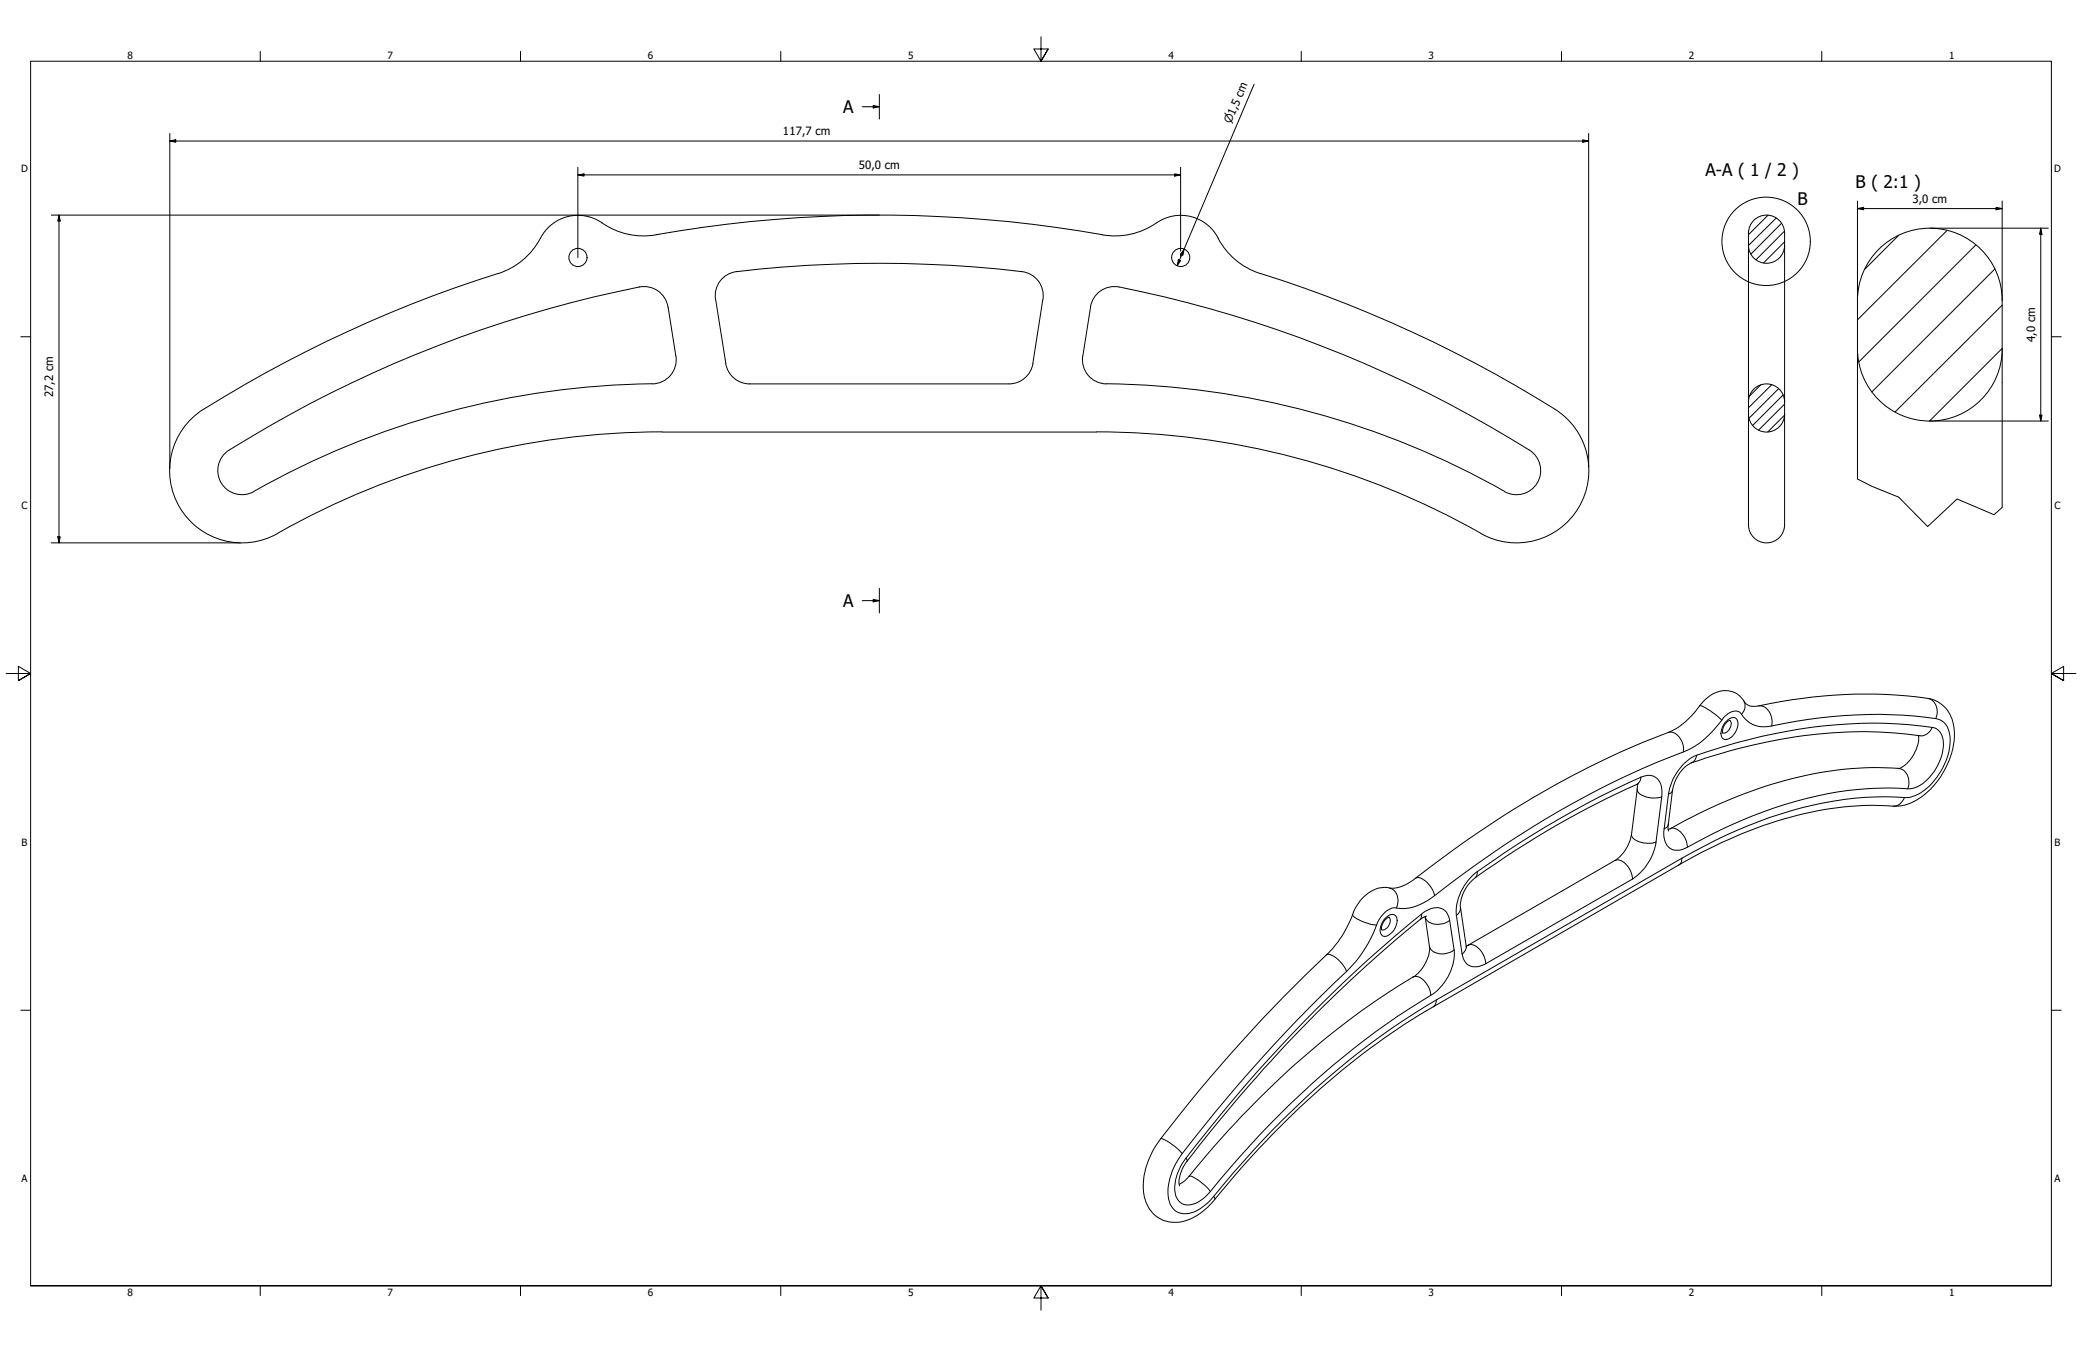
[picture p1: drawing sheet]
<svg xmlns="http://www.w3.org/2000/svg" width="864mm" height="559mm" viewBox="0 0 864 559" stroke-linecap="round" stroke-linejoin="round" font-family="sans-serif">
<!-- layer: Hatch (ISO) -->
<g fill="none" stroke="#000" stroke-width=".41">
<path d="M733.4 89.2l-8.1 8.2M736.8 90.4l-11.5 11.5M739 92.6l-12.7 12.8M740.2 95.9l-11.8 11.9M787.5 97.7l-14 14M807.6 95.6l-37.1 37.1M740.2 100.3l-8.7 8.8M819.6 101.6l-48.5 48.5M827.4 111.6l-50.9 51M830.5 126.6l-44.5 44.3M730.3 159.7l-4.5 4.6M734.9 159.6l-9.6 9.6"/>
<path d="M830.5 144.5l-30.1 30.2M737.8 161.2l-12.3 12.3M739.6 163.8l-12.6 12.6M740.2 172.2l-6.9 7M740.2 167.6l-10.7 10.8"/>
</g>
<!-- layer: Visible (ANSI) -->
<g fill="none" stroke="#000" stroke-width=".41">
<path d="M457.2 97.4a30.7 30.7 0 0 0 23.6-5.6 17.6 17.6 0 0 1 25.2 8.3 30 30 0 0 0 16.8 13.4M457.3 97.4a533.9 533.9 0 0 0-188.3 .4 32 32 0 0 1-21.4-6.6 17.7 17.7 0 0 0-24.2 8.9 30 30 0 0 1-16.8 13.4M206.6 113.5a534.7 534.7 0 0 0-122.1 56.3M265.2 119.1a10 10 0 0 1 11.9 8.2l3.2 20.4M265.3 119a508.8 508.8 0 0 0-171.3 68.4 10 10 0 0 0-1.9 13.5 10 10 0 0 0 13.2 3M305.5 112.7a10 10 0 0 0-8.7 11.5M305.6 112.7a492.7 492.7 0 0 1 120 .3 10 10 0 0 1 7 11.2M464.2 119.1a10 10 0 0 0-11.9 8.2l-3.1 20.4a10 10 0 0 0 9.7 11.6M464.2 119a507.4 507.4 0 0 1 171.2 68.4 10 10 0 0 1 1.9 13.5 10 10 0 0 1-13.2 3M522.8 113.5a527.3 527.3 0 0 1 124 57.5 30 30 0 0 1 7.4 40.5 30 30 0 0 1-40 9.8M296.8 124.2l4.2 26.6a10 10 0 0 0 9.9 8.5h107.6a10 10 0 0 0 10-8.5M432.6 124.2l-4.2 26.6"/>
<path d="M270.5 159.2a343.1 343.1 0 0 0-165.2 44.6M280.4 147.7a10 10 0 0 1-9.8 11.6M458.9 159.2a343.1 343.1 0 0 1 165.2 44.7M84.4 169.8a30 30 0 0 0-9.8 40.8 30 30 0 0 0 40.6 10.7M274.6 179.2a323.1 323.1 0 0 0-159.4 42M274.7 179.2h180.1a323.1 323.1 0 0 1 159.4 42M717.5 298.9a4.9 4.9 0 0 0-2.9 5.2M795.8 305.1a14.4 14.4 0 0 1-8.2 13.7 152.4 152.4 0 0 0-70.4 13 266.3 266.3 0 0 0-25.2 12.4M796.4 305.2a196.2 196.2 0 0 0-85.5 8.2l-9.4 3.1a15.4 15.4 0 0 0-7.7 11.2l-1.9 15 .2 2.1M679.1 325.4v2l-2.4 18.7a16.2 16.2 0 0 1-6.8 10.9l-61.7 35.5M679.7 325.2a358.3 358.3 0 0 0-69 40 15.1 15.1 0 0 0-4.9 11.2l2.5 16.7M565.6 372.1a12.6 12.6 0 0 1 12.1-3.6h.5a18 18 0 0 0 9-4.2 405.8 405.8 0 0 1 107.1-61.5 35.8 35.8 0 0 0 11.5-11 11.9 11.9 0 0 1 12.7-4.9 12.8 12.8 0 0 1 5.8 5.1 5.7 5.7 0 0 0 5.1 .9 190.9 190.9 0 0 1 72.1-2.7 14.3 14.3 0 0 1 9.2 14.6 33.7 33.7 0 0 1-18 28.3 18.2 18.2 0 0 1-10 1.2 144.1 144.1 0 0 0-65.7 14l-11.8 5.6-5.9 3.2-104.8 60.6a327.6 327.6 0 0 0-82.8 70.5 115.9 115.9 0 0 1-11.3 13.1 17.8 17.8 0 0 1-17.8 5 15.2 15.2 0 0 1-8.3-16.1 33.7 33.7 0 0 1 7.1-17.8 666.9 666.9 0 0 1 71.3-78.8l.8-1a50.1 50.1 0 0 0 8.5-15.6l2-3z"/>
<path d="M576.2 380.5a5.2 5.2 0 0 0-3.1 5.2M591.1 380.2l1.8 12.4a15.1 15.1 0 0 1-6.8 12.7 356.7 356.7 0 0 0-92.9 82.7l-1.7 1.8-2.4 1.5M591.7 380.1l-1.2 .4a575.6 575.6 0 0 0-99.7 103.6 10.6 10.6 0 0 0-1.5 7.8"/>
<circle cx="239.7" cy="106.8" r="3.8"/>
<circle cx="489.8" cy="106.8" r="3.8"/>
</g>
<!-- layer: Visible Narrow (ANSI) -->
<g fill="none" stroke="#000" stroke-width=".41">
<path d="M705 292.8a17.9 17.9 0 0 1 7.6 4.5l1.6 1.5M715.6 299.7a3.6 3.6 0 0 1 4.5-1.7 5.4 5.4 0 0 1-.9 6.7 3.5 3.5 0 0 1-4.5 1.7 5.4 5.4 0 0 1 .9-6.7zM717.5 298.9a3.6 3.6 0 0 1-1.7 5.1h-1.2M723.3 290.7a4.7 4.7 0 0 1-.9 5.6M729.4 292.9a5.5 5.5 0 0 1 5.6 5.6l-.1 2.7M799.6 289.7a5.9 5.9 0 0 1 3.4 8.4M692 303.9a5.4 5.4 0 0 1 5.9 4.4l.4 3.6M698.3 311.9a39.8 39.8 0 0 0 17.1-14.7 5.3 5.3 0 0 1 6.1-1.8 13.3 13.3 0 0 0 7.9 5.9l1.3 .2a29.2 29.2 0 0 0 9.3-1.4 185.8 185.8 0 0 1 64-1.7 7.1 7.1 0 0 1 4.7 6.4 26.7 26.7 0 0 1-14.3 25.2 8.2 8.2 0 0 1-4.5 .9 144.1 144.1 0 0 0-64.8 11.7l-13.6 6.1-13.8 7.3M698.3 311.9a390.4 390.4 0 0 0-103.2 59.6 20.5 20.5 0 0 1-15.9 5.2 7.6 7.6 0 0 0-6.9 4.3l-.5 .8a54.9 54.9 0 0 1-13.3 21.2 608 608 0 0 0-70 78.3 22 22 0 0 0-3.1 18.3 7.1 7.1 0 0 0 10 3.2l2.4-1.3 3.5-2.8a376.4 376.4 0 0 1 76-72.1l18.4-11.7M703.8 313.3l-.8 2.1-1.5 1.1M787.6 318.8a6 6 0 0 1 3.7 8.4M801.5 301.8a6.4 6.4 0 0 1 4.6 7.7 21 21 0 0 1-11.8 17.3 13.3 13.3 0 0 1-7 .2 155.6 155.6 0 0 0-69.2 15.2l-13.6 6.8a27.5 27.5 0 0 1-7.5 3.6 5.5 5.5 0 0 1-6.8-5.3l.1-3.5"/>
<path d="M801.5 301.8a201.1 201.1 0 0 0-86.8 8l-5.4 1.7a23.1 23.1 0 0 0-8.5 3.4 22.9 22.9 0 0 0-8.7 14.5M801.5 301.8a5 5 0 0 1-5.1 3.4M679.1 327.4v.4a5.5 5.5 0 0 0 4.9 3.1l2.8 .1 2.5-.4M680.6 322.4a5.8 5.8 0 0 1 6.2 .2 5.8 5.8 0 0 1 2.6 5.7l-.1 2.3M680.6 322.4l-.6 2-1.1 1.1M680.6 322.4a396.1 396.1 0 0 0-67.9 39.2M689.3 330.6l-2.4 18.7M692.1 329.4l-1.8 14.4M693.8 327.7l-.7 1.2-1 .5M789.9 330.9a4.9 4.9 0 0 1-4.7 3.5M669.9 357a5.5 5.5 0 0 1 6 3.4l1 2.6 .3 1.7M676.7 346.1a4.2 4.2 0 0 0 3.9 3.3l3.8 .4 2.5-.5"/>
<path d="M686.9 349.3a23 23 0 0 1-9.7 15.4M692 342.1l-.4 .8-1.3 .9M692.7 343.8a4.7 4.7 0 0 1 5.5 2.7l1.3 2.5 .4 2.5M697.7 356a2.87 2.87 0 0 1-1.3 2.8M697.7 356l-102 58.9M561.1 379.3a4.8 4.8 0 0 0 3.4 2.7 18.3 18.3 0 0 0 6.5 1.8M576.3 368.4a5.7 5.7 0 0 1 2.9 8.3M587.2 364.3l.4-.1a6.4 6.4 0 0 1 5.7 3.4l1 1.6 .8 2.3M589.6 379.2l-.1 1.5-.4 .7M604.1 379.7l2.4 16M605.8 376.4l-.3 1.8-1.4 1.5M612.7 361.6a21.3 21.3 0 0 0-8.6 18.1"/>
<path d="M612.7 361.6l-.1 1.8-.6 .7M677.2 364.7l-60.9 35.1M550.2 396.2a4.2 4.2 0 0 1 4.3 1.4 14.2 14.2 0 0 1 4 5.4M574.8 380.7a2.62 2.62 0 0 1 4.5-.1 6.6 6.6 0 0 1-5.1 7.9 2.82 2.82 0 0 1-1.5-4.1l1-2.3zM576.2 380.5a3.6 3.6 0 0 1-3.1 5.2M591.1 380.3a5.8 5.8 0 0 0 7.7 2.8l2.5-1.3M592.9 392.6a5.7 5.7 0 0 0 7.8 2.7l2.5-1.2M601.3 381.8a5.6 5.6 0 0 0-8.7-4.4l-1 .5a582 582 0 0 0-101.4 105 17 17 0 0 0-2.3 13.8 5.5 5.5 0 0 0 8.1 2.5l4.1-2.9a505.4 505.4 0 0 1 35.2-38.4 330.7 330.7 0 0 1 60.2-46.3 21.9 21.9 0 0 0 7.7-17.5M601.3 381.8l1.9 12.3M606.5 395.7a5.7 5.7 0 0 0 8.8 4.6l1-.5M608.2 392.4l-.4 1.8-1.3 1.5M609 392.1a5.4 5.4 0 0 1 6 3.5l.8 1.7 .5 2.5"/>
<path d="M586.1 405.3a5.4 5.4 0 0 1 6.1 3.5l.8 1.7 .4 2.4M595.7 414.9l-.2 1.4-1 1.4M481.4 472.4a10.1 10.1 0 0 1 5.4 2.8l3.6 3.3M491.9 480.5l.5 1.2M493.2 488l.2-.1a13.4 13.4 0 0 1 6.6 4.1l2.1 2.3M503.4 496.3l.5 1.3"/>
</g>
<!-- layer: Visible (ISO) -->
<g fill="none" stroke="#000" stroke-width=".41">
<path d="M725.3 96.7a7.5 7.5 0 0 1 7.4-7.5 7.5 7.5 0 0 1 7.5 7.5M725.3 96.7v70M740.2 96.7v70M725.3 101.7a7.5 7.5 0 0 0 7.4 7.5 7.5 7.5 0 0 0 7.5-7.5M770.5 124.7v74M770.5 124.7a30 30 0 0 1 30-30 30 30 0 0 1 30 30M830.5 124.7v85.8M770.5 144.7a30 30 0 0 0 30 30 30 30 0 0 0 30-30M725.3 166.8a7.5 7.5 0 0 1 7.4-7.5 7.5 7.5 0 0 1 7.5 7.5M725.3 171.7a7.5 7.5 0 0 0 7.4 7.5 7.5 7.5 0 0 0 7.5-7.5M725.3 171.7v46M725.3 166.7v5"/>
<path d="M740.2 171.7v46M740.2 166.7v5M725.3 217.7a7.5 7.5 0 0 0 7.4 7.5 7.5 7.5 0 0 0 7.5-7.5"/>
</g>
<!-- layer: Break Line (ISO) -->
<path d="M770.5 198.7l6 3.1 11.1 4.4 12 12.2 12.2-11.4 15.3 6.5 3.4-3" fill="none" stroke="#000" stroke-width=".41"/>
<!-- layer: Section Line (ISO) -->
<path d="M364.7 39.2v10.2M357.6 44.3h7.1M362.2 43.8l2.5 .5-2.5 .5zM357.6 249.2h7.1M362.2 248.7l2.5 .5-2.5 .5zM364.7 244.1v10.2" fill="none" stroke="#000" stroke-width=".41"/>
<path d="M362.2 43.8l2.5 .5-2.5 .5zM362.2 248.7l2.5 .5-2.5 .5z" fill="#000"/>
<!-- layer: Detail Boundary (ISO) -->
<circle cx="732.6" cy="100.1" r="18.3" fill="none" stroke="#000" stroke-width=".41"/>
<!-- layer: Border (ANSI) -->
<g fill="none" stroke="#000" stroke-width=".41">
<path d="M431.8 15.2v10.2l-3-5.1h6l-3 5.1 3-5.1M107.9 21.3v4.1M215.9 21.3v4.1M323.8 21.3v4.1M539.8 21.3v4.1M647.7 21.3v4.1M755.6 21.3v4.1M8.6 139.7h4.1M850.9 139.7h4.1M2.5 279.4h10.2l-5.1-3v6l5.1-3-5.1 3M861.1 279.4h-10.2l5.1-3v6l-5.1-3 5.1 3M8.6 419.1h4.1"/>
<path d="M850.9 419.1h4.1M12.7 533.4v-508h838.2v508h-838.2h838.2M107.9 533.4v4.1M215.9 533.4v4.1M323.8 533.4v4.1M434.8 538.5l-3-5.1 3 5.1h-6l3-5.1v10.2M539.8 533.4v4.1M647.7 533.4v4.1M755.6 533.4v4.1"/>
</g>
<!-- layer: Dimension (ISO) -->
<g fill="none" stroke="#000" stroke-width=".41">
<path d="M520.2 35l-31.9 75.2M70.4 58.5l2.5-.5v1zM70.4 58.5h588.6M70.4 55.4v139.1M656.5 58l2.5 .5-2.5 .5zM659 55.4v138.2M239.7 72.6l2.5-.5v1zM239.7 72.6h250M239.7 69.4v37.4M487.3 72.1l2.4 .5-2.4 .5zM489.7 69.4v34.8M21.3 89.2h343.4"/>
<path d="M24.5 89.2l.5 2.5h-1zM24.5 89.2v136M770.5 86.5l2.5-.5v1zM770.5 86.5h60M770.5 83.4v41.3M800.5 94.7h49.1M828 86l2.5 .5-2.5 .5zM830.5 83.4v41.3M846.5 94.7l.5 2.5h-1zM846.5 94.7v80M488.8 107.8l.9 .3-1.4 2.1zM489.7 105.3v1.5"/>
<path d="M491.2 103.4l-.6 2.4-.9-.3zM800.5 174.7h49.1M846 172.2h1l-.5 2.5zM21.3 225.2h78.4M24 222.7h1l-.5 2.5z"/>
</g>
<path d="M70.4 58.5l2.5-.5v1zM656.5 58l2.5 .5-2.5 .5zM239.7 72.6l2.5-.5v1zM487.3 72.1l2.4 .5-2.4 .5zM24.5 89.2l.5 2.5h-1zM770.5 86.5l2.5-.5v1zM828 86l2.5 .5-2.5 .5zM846.5 94.7l.5 2.5h-1zM488.8 107.8l.9 .3-1.4 2.1zM491.2 103.4l-.6 2.4-.9-.3zM846 172.2h1l-.5 2.5zM24 222.7h1l-.5 2.5z" fill="#000"/>
<g font-size="7.2">
<text x="349.7" y="46.9">A</text>
<text x="707.4" y="73.2">A-A ( 1 / 2 )</text>
<text x="769.7" y="77.8">B ( 2:1 )</text>
<text x="745.7" y="85.1">B</text>
<text x="349.7" y="251.8">A</text>
</g>
<g font-size="4.7">
<text x="324.8" y="56.1">117,7 cm</text>
<text x="356.2" y="70.2">50,0 cm</text>
<text x="793.2" y="84.2">3,0 cm</text>
<text x="844.1" y="141.9" transform="rotate(-90 844.1 141.9)">4,0 cm</text>
<text x="22" y="164.8" transform="rotate(-90 22 164.8)">27,2 cm</text>
</g>
<text font-size="4.6" x="510.5" y="51.6" transform="rotate(-67 510.5 51.6)">⌀1,5 cm</text>
<g font-size="4.1">
<text x="52.8" y="24.4">8</text>
<text x="160.8" y="24.4">7</text>
<text x="268.7" y="24.4">6</text>
<text x="376.7" y="24.4">5</text>
<text x="484.6" y="24.4">4</text>
<text x="592.6" y="24.4">3</text>
<text x="700.5" y="24.4">2</text>
<text x="808.5" y="24.4">1</text>
<text x="8.7" y="71.4">D</text>
<text x="852" y="71.4">D</text>
<text x="8.9" y="211.1">C</text>
<text x="852.2" y="211.1">C</text>
<text x="8.9" y="350.8">B</text>
<text x="852.2" y="350.8">B</text>
<text x="8.9" y="490.5">A</text>
<text x="852.2" y="490.5">A</text>
<text x="52.8" y="537.5">8</text>
<text x="160.8" y="537.5">7</text>
<text x="268.7" y="537.5">6</text>
<text x="376.7" y="537.5">5</text>
<text x="484.6" y="537.5">4</text>
<text x="592.6" y="537.5">3</text>
<text x="700.5" y="537.5">2</text>
<text x="808.5" y="537.5">1</text>
</g>
</svg>
